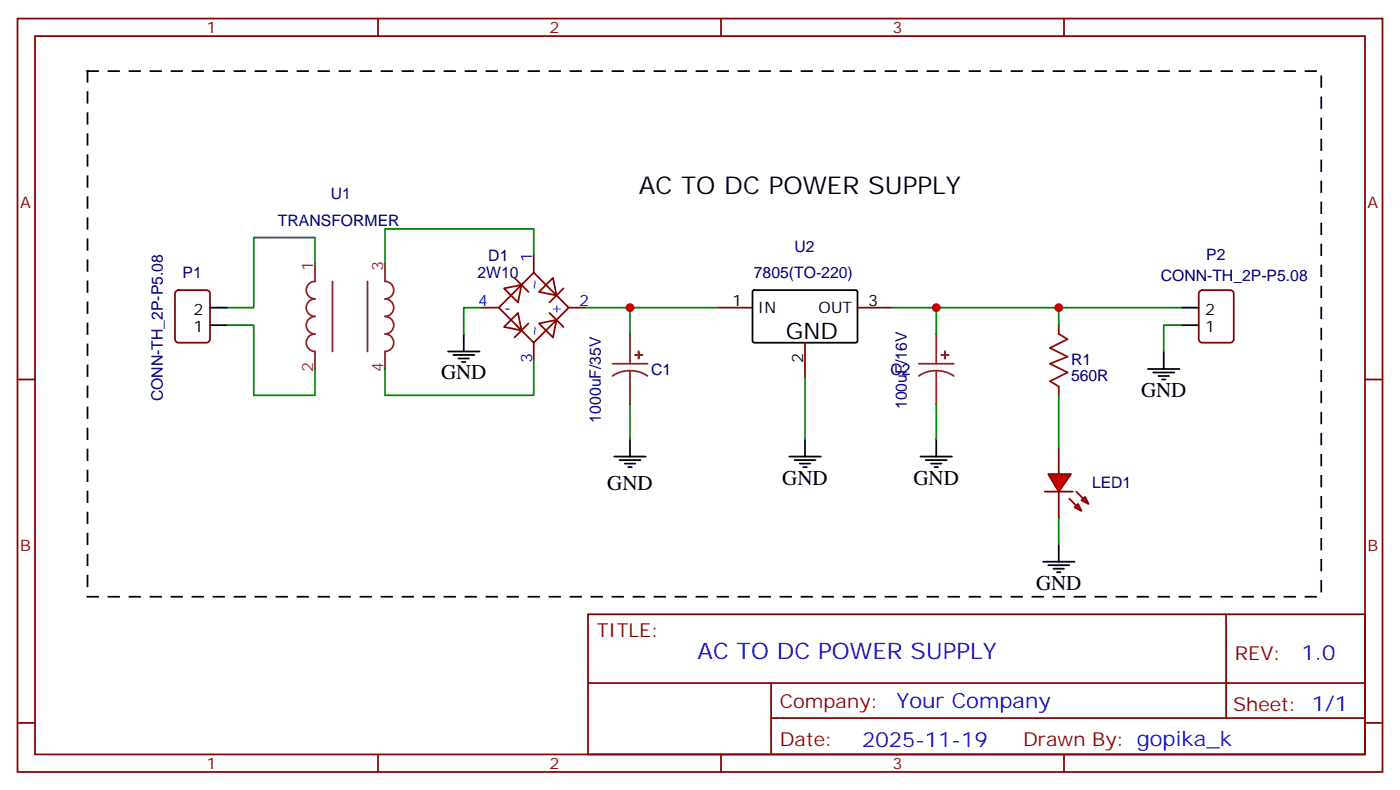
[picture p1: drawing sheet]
<svg xmlns="http://www.w3.org/2000/svg" width="282mm" height="159mm" viewBox="0 0 282 159" stroke-linecap="round" stroke-linejoin="round" font-family="sans-serif">
<g fill="none" stroke="#870000" stroke-width=".35">
<path d="M3.5 3.7h275.2v151.7h-275.2zM7.1 7.3h268.1v144.6h-268.1zM76.2 3.7v3.6M145.3 3.7v3.6M214.5 3.7v3.6M35.5 58.6l.5-.2h5.6a.71 .71 0 0 1 .7 .7v9.2a.76 .76 0 0 1-.7 .7h-5.6a.76 .76 0 0 1-.7-.7v-9.2zM101.6 58.1l3.5-.7-.7 3.5zM103.7 56l2.8 2.8M107.6 51.4v3.5M111.5 56l.7 3.5-3.5-.7zM113.6 58.1l-2.8 2.8M3.5 76.4h3.6"/>
<path d="M97 61.9h3.5M100.5 61.9l7.1-7 7.1 7-7.1 7.1zM104.4 63l.7 3.5-3.5-.7zM106.5 65.1l-2.8 2.8M107.6 69v3.5M108.7 65.1l3.5-.7-.7 3.5zM110.8 63l2.8 2.8M114.7 61.9h3.5M144.6 61.9h7.1M162.3 69v7.1M172.9 61.9h7M213.4 65.5v1.7"/>
<path d="M213.4 77.8v1.8M275.2 76.4h3.5M118.5 123.7h156.7v28.2h-156.7zM118.6 137.5h156.4M155.4 137.5v14.1M247.2 123.7v20.9M3.5 145.6h3.6M76.2 151.9v3.5M145.3 151.9v3.5M155.4 144.6h119.6M214.5 151.9v3.5M275.2 145.6h3.5"/>
</g>
<g fill="none" stroke="#000" stroke-width=".35">
<path d="M151.8 58.6l.2-.2 20.7 .1 .2 .3-.1 10-.3 .2-20.6-.1-.2-.2zM42.3 65.5h3.6M42.3 61.9h3.6M90.3 70.8h6.4M91.4 71.5h4.2M92.4 72.2h2.1M93.1 72.9h.7M93.5 67.2v3.6M123.8 91.9h6.4M124.9 92.6h4.2M125.9 93.3h2.2M126.6 94.1h.8"/>
<path d="M127 88.4v3.5M159.1 91.9h6.4M160.2 92.6h4.2M161.2 93.3h2.1M161.9 94.1h.7M162.3 88.4v3.5M185.6 91.9h6.3M186.6 92.6h4.3M187.7 93.3h2.1M188.4 94.1h.7M188.7 88.4v3.5"/>
</g>
<g fill="none" stroke="#8c2424" stroke-width=".35">
<path d="M63.5 53.1v3.6a1.76 1.76 0 0 0-1.8 1.7 1.76 1.76 0 0 0 1.8 1.8 1.76 1.76 0 0 0-1.8 1.7 1.76 1.76 0 0 0 1.8 1.8 1.76 1.76 0 0 0-1.8 1.8 1.76 1.76 0 0 0 1.8 1.7 1.76 1.76 0 0 0-1.8 1.8 1.76 1.76 0 0 0 1.8 1.8v3.5M67 56.7v14.1M74.1 56.7v14.1M77.6 53.1v3.6a1.76 1.76 0 0 1 1.8 1.7 1.76 1.76 0 0 1-1.8 1.8 1.76 1.76 0 0 1 1.8 1.7 1.76 1.76 0 0 1-1.8 1.8 1.76 1.76 0 0 1 1.8 1.8 1.76 1.76 0 0 1-1.8 1.7 1.76 1.76 0 0 1 1.8 1.8 1.76 1.76 0 0 1-1.8 1.8v3.5M123.5 73.2h7M127 74.6l-1.9 .3-1.6 .8M127 74.6l1.9 .3 1.6 .8M127 67.2v6M127 74.6v6.8M185.2 73.2h7.1M188.7 74.6l-1.8 .3-1.7 .8M188.7 74.6l1.9 .3 1.7 .8"/>
<path d="M188.7 67.2v6M188.7 74.6v6.8"/>
</g>
<path d="M63.5 53.1v-5.3h-12.3v14.1h-5.3M107.6 51.4v-5.3h-30v7M45.9 65.5h5.3v14.1h12.3v-5.3M97 61.9h-3.5v5.3M107.6 72.5v7.1h-30v-5.3M118.2 61.9h8.8v5.3M127 61.9h17.6M162.3 76.1v12.3M127 81.4v7" fill="none" stroke="#008700" stroke-width=".35"/>
<g fill="#8c2424" stroke="#8c2424" stroke-width=".35">
<path d="M128.1 71.5h1.4z"/>
<path d="M128.7 70.8l.1 1.4z"/>
<path d="M189.8 71.5h1.4z"/>
<path d="M190.5 70.8v1.4z"/>
</g>
<path d="M213.4 67.2l1.8 1.1-3.5 1.8 3.5 1.7-3.5 1.4 3.5 1.8-3.5 1.8 1.7 1" fill="none" stroke="#a10000" stroke-width=".35"/>
<g fill="#f00" stroke="#870000" stroke-width=".35">
<path d="M211.3 95.5h4.6l-2.5 3.5z"/>
<path d="M210.6 99h5.7z"/>
</g>
<g fill="#870000" stroke="#870000" stroke-width=".35">
<path d="M217 99l1.4 1.4z"/>
<path d="M215.5 100.4l1.5 1.4z"/>
</g>
<g fill="#f00" stroke="#870000" stroke-width=".35">
<path d="M218 100.8l.7-.8 .7 1.5z"/>
<path d="M216.6 102.2l.7-.7 .7 1.4z"/>
</g>
<path d="M241.9 58.6l.5-.2h5.6a.71 .71 0 0 1 .7 .7v9.2a.76 .76 0 0 1-.7 .7h-5.6a.76 .76 0 0 1-.7-.7v-9.2zM213.4 90.2v5.3M213.4 99v5.3" fill="none" stroke="#870000" stroke-width=".35"/>
<path d="M231.4 74.3h6.4M232.5 75h4.2M233.5 75.7h2.2M234.2 76.4h.7M234.6 70.8v3.5M238.1 65.5h3.6M238.1 61.9h3.6M210.3 113.1h6.3M211.3 113.8h4.2M212.4 114.5h2.1M213.1 115.2h.7M213.4 109.6v3.5" fill="none" stroke="#000" stroke-width=".35"/>
<path d="M179.9 61.9h8.8v5.3M188.7 61.9h24.7v3.6M213.4 79.6v10.6M213.4 61.9h24.7M238.1 65.5h-3.5v5.3M188.7 81.4v7M213.4 104.3v5.3" fill="none" stroke="#008700" stroke-width=".35"/>
<path d="M17.6 14.3h248.7v105.9h-248.7z" fill="none" stroke="#000" stroke-width=".35" stroke-dasharray="2.1 2.1"/>
<g fill="#c00">
<circle cx="127" cy="61.9" r=".88"/>
<circle cx="188.7" cy="61.9" r=".88"/>
<circle cx="213.4" cy="61.9" r=".88"/>
</g>
<text font-size="4.9" x="128.8" y="39">AC TO DC POWER SUPPLY</text>
<text font-size="4.6" x="158.4" y="68.3">GND</text>
<text font-size="4.6" fill="#00f" x="140.6" y="132.7">AC TO DC POWER SUPPLY</text>
<g font-size="4.2">
<text x="88.9" y="76.4">GND</text>
<text x="230" y="79.9">GND</text>
<text x="122.4" y="98.6">GND</text>
<text x="157.7" y="97.6">GND</text>
<text x="184.1" y="97.6">GND</text>
<text x="208.8" y="118.7">GND</text>
</g>
<g font-size="4.2" fill="#00f">
<text x="262.3" y="132.9">1.0</text>
<text x="180.7" y="142.5">Your Company</text>
<text x="173.8" y="150.3">2025-11-19</text>
</g>
<g font-size="3.9" fill="#800">
<text x="120.3" y="128.3">TITLE:</text>
<text x="248.9" y="132.9">REV:</text>
<text x="157.2" y="142.5">Company:</text>
<text x="248.6" y="143.1">Sheet: 1/1</text>
<text x="157.2" y="150.1">Date:</text>
<text x="206.2" y="150.2">Drawn By: gopika_k</text>
</g>
<g font-size="3.2" fill="#800">
<text x="41.6" y="6.7">1</text>
<text x="110.8" y="6.7">2</text>
<text x="179.9" y="6.7">3</text>
<text x="4.1" y="41.8">A</text>
<text x="275.7" y="41.8">A</text>
<text x="4.1" y="111">B</text>
<text x="275.7" y="111">B</text>
<text x="41.6" y="154.9">1</text>
<text x="110.8" y="154.9">2</text>
<text x="179.9" y="154.9">3</text>
</g>
<g font-size="3.2" fill="#000080">
<text x="66.7" y="40.2">U1</text>
<text x="56" y="45.5">TRANSFORMER</text>
<text x="98.4" y="52.5">D1</text>
<text x="160.2" y="50.7">U2</text>
<text x="243.2" y="52.4">P2</text>
<text x="36.8" y="56">P1</text>
<text x="96.2" y="56">2W10</text>
<text x="152" y="56">7805(TO-220)</text>
<text x="234" y="56.7">CONN-TH_2P-P5.08</text>
<text x="131.2" y="75.4">C1</text>
<text x="179.5" y="75.6">C2</text>
<text x="215.9" y="76.8">560R</text>
<text x="215.9" y="73.6">R1</text>
<text x="32.8" y="80.8" transform="rotate(-90 32.8 80.8)">CONN-TH_2P-P5.08</text>
<text x="182.8" y="82.4" transform="rotate(-90 182.8 82.4)">100uF/16V</text>
<text x="121.1" y="85.1" transform="rotate(-90 121.1 85.1)">1000uF/35V</text>
<text x="220.1" y="98.3">LED1</text>
</g>
<g font-size="3.2" fill="#00f">
<text x="107.2" y="52.8" transform="rotate(-90 107.2 52.8)">1</text>
<text x="108.7" y="58.5" transform="rotate(-90 108.7 58.5)">~</text>
<text x="96.4" y="61.6">4</text>
<text x="101.6" y="63">-</text>
<text x="111" y="63">+</text>
<text x="116.8" y="61.6">2</text>
<text x="108.7" y="67.9" transform="rotate(-90 108.7 67.9)">~</text>
<text x="107.2" y="73.1" transform="rotate(-90 107.2 73.1)">3</text>
</g>
<g font-size="3.2" fill="#8d2323">
<text x="63.1" y="54.5" transform="rotate(-90 63.1 54.5)">1</text>
<text x="77.3" y="54.5" transform="rotate(-90 77.3 54.5)">3</text>
<text x="63.1" y="74.9" transform="rotate(-90 63.1 74.9)">2</text>
<text x="77.3" y="74.9" transform="rotate(-90 77.3 74.9)">4</text>
</g>
<g font-size="3.2">
<text x="39" y="63.4">2</text>
<text x="147.6" y="61.6">1</text>
<text x="152.8" y="63">IN</text>
<text x="165" y="63">OUT</text>
<text x="175" y="61.6">3</text>
<text x="243" y="63.4">2</text>
<text x="39" y="66.9">1</text>
<text x="243" y="66.9">1</text>
<text x="161.9" y="73.1" transform="rotate(-90 161.9 73.1)">2</text>
</g>
</svg>
